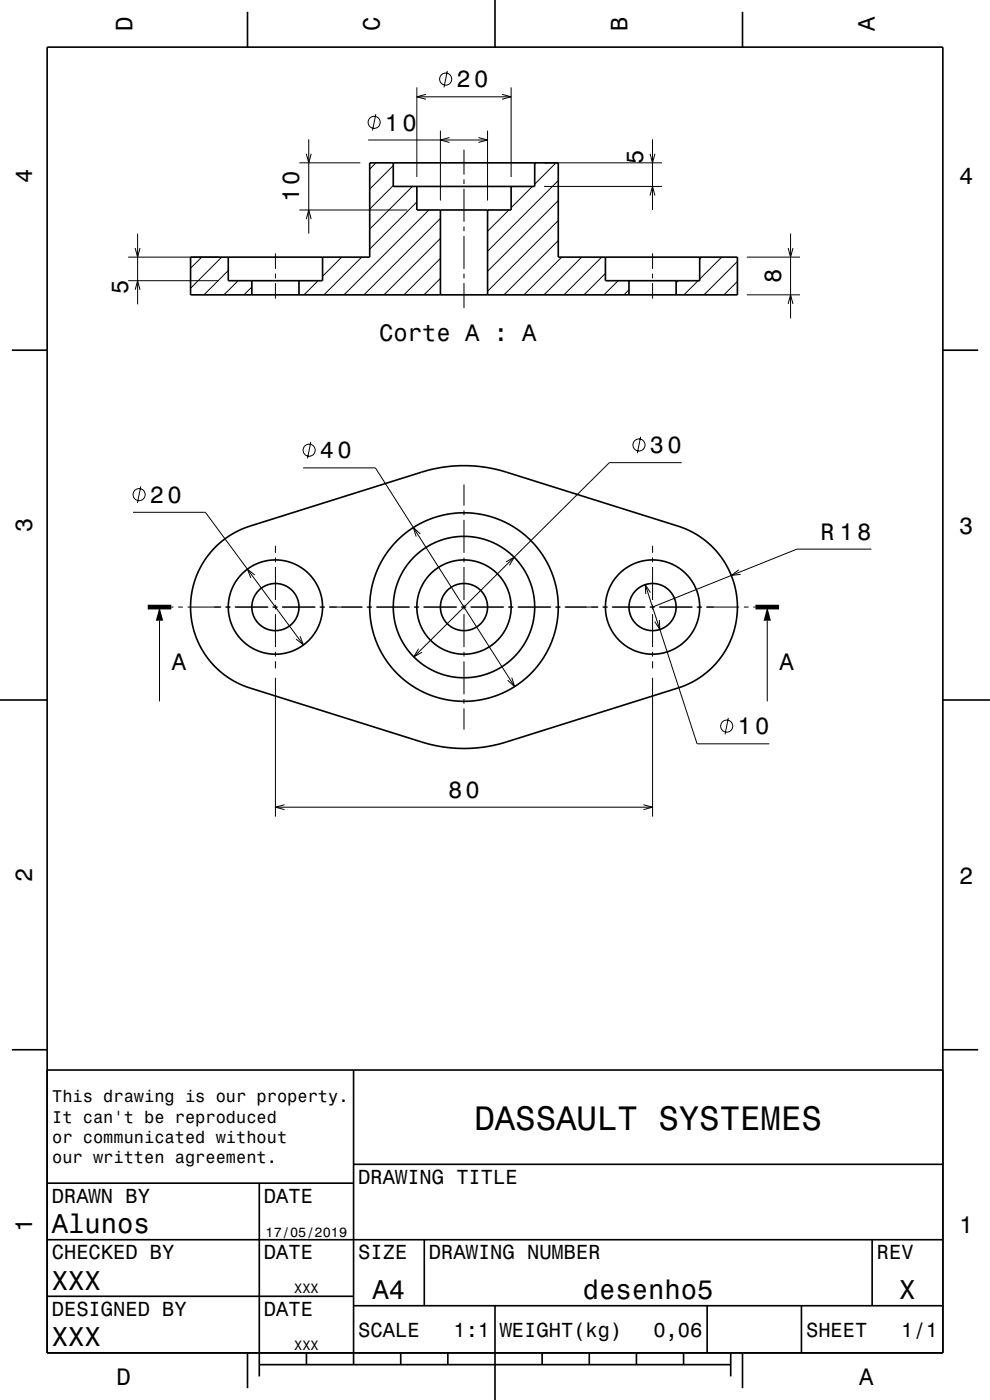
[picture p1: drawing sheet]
<svg xmlns="http://www.w3.org/2000/svg" width="210mm" height="297mm" viewBox="0 0 210 297" stroke-linecap="round" stroke-linejoin="round" font-family="sans-serif">
<g fill="none" stroke="#000" stroke-width=".21">
<path d="M88.4 18.5v19M94.9 15l-.7 3.5M108.4 18.5v19M63.5 34.5h12.9M65 32.6l.5 1.9 .5-1.9M65.5 29.5v20M78.1 29.7h25.3M79.7 24.2l-.7 3.5M79.8 34.5l-1.4 1.4M83.4 39.4l-5 5M83.4 35.1l-5 5M87.5 39.5l-9.1 9.1"/>
<path d="M88.4 20.5h20M90.4 20l-2 .5 2 .6M93.4 27.7v14.8M95.4 29.2l-2 .5 2 .5M98.4 31.8v5.2M98.4 38v1M101.5 29.2l1.9 .5-1.9 .5M103.4 27.7v14.8M106.5 20l1.9 .5-1.9 .6M108.7 39.5l-.3 .3M112.9 39.5l-4.5 4.6M113.7 34.5l-.3 .3"/>
<path d="M115.4 34.5h25M115.4 39.5h25M117.9 34.5l-4.5 4.6M118.4 38.3l-15 15M137.9 32.6l.5 1.9 .5-1.9M138.4 29.5v15M27.2 54.6h19.2M27.2 59.5h19.2M28.7 52.6l.5 2 .5-2M29.2 49.5v15M42.8 54.6l-2.4 2.3M47 54.6l-6.6 6.6"/>
<path d="M48.4 57.4l-5.1 5.1M50.5 59.5l-3 3M58.4 53.7v3.3M58.4 58v1M63.5 44.5h22.9M65 46.5l.5-2 .5 2M67.5 59.5l-3 3M72.5 54.6l-4.1 4M76.7 54.6l-8 7.9M88.4 42.8l-10 10M91 44.5l-18 18M93.4 59.1l-3.5 3.4"/>
<path d="M93.4 54.8l-7.7 7.7M93.4 50.6l-11.9 11.9M93.4 46.3l-16.2 16.2M98.4 40v7M98.4 48v1.1M98.4 50v7M98.4 58v1M103.7 44.5l-.3 .3M107.9 44.5l-4.5 4.6M118.4 51l-11.5 11.5M118.4 46.8l-15 15M118.4 42.5l-15 15"/>
<path d="M119.2 54.6l-8.1 7.9M123.4 54.6l-8 7.9M127.6 54.6l-8 7.9M128.4 58l-4.5 4.5M131.1 59.5l-3 3M137.9 41.5l.5-2 .5 2M138.4 53.7v3.3M138.4 58v1M143.8 59.5l-.4 .5M148.1 59.5l-3 3M148.8 54.6l-.4 .4M153.1 54.6l-4.7 4.6"/>
<path d="M156.4 59.7l-2.8 2.8M156.4 55.5l-7.1 7M158.4 54.6h11.3M167.2 52.6l.5 2 .5-2M167.7 49.5v18M28.7 61.5l.5-2 .5 2M53.4 60.9l-1.6 1.6M58.4 60v3.3M98.4 60v5.3M133.4 61.5l-1 1M138.4 60v3.3M158.4 62.5h11.3"/>
<path d="M167.2 64.5l.5-2 .5 2M64.3 99.3h15.3l29.6 46.4M65.9 93.8l-.7 3.5M135.9 92.7l-.7 3.4M144.6 98.1h-15.3l-41.5 41.3M28.2 108.7h15.4l20.8 28.1M29.9 103.2l-.7 3.5M58.4 115.8v1.5M58.4 118.3v1M89.2 113.3l-1.5-1.4 .6 1.9M98.4 102.8v4.5M98.4 108.3v1"/>
<path d="M98.4 110.3v7M98.4 118.3v1M107.3 119.2l1.8-1-1 1.7M138.4 115.8v1.5M138.4 118.3v1M184.9 116.5h-15.9l-30.6 12.3M33.8 131.7v17.1M36.3 128.8h.5M37.8 128.8h1M39.8 128.8h7.1M47.8 128.8h1.1M49.8 128.8h7.1"/>
<path d="M54 122l-1.5-1.3 .7 1.9M57.8 128.8h1.1M58.4 120.3v7M58.4 128.3v1M58.4 130.3v7M58.4 138.3v1M59.8 128.8h7.1M63.6 135l.8 1.8-1.6-1.2M67.8 128.8h1.1M69.8 128.8h7.1M77.8 128.8h1.1M79.8 128.8h7.1"/>
<path d="M87.8 128.8h1.1M88.8 137.6l-1 1.8 1.7-1M89.8 128.8h7.1M97.8 128.8h1.1M98.4 120.3v7M98.4 128.3v1M98.4 130.3v7M98.4 138.3v1M99.8 128.8h7.1M107.8 128.8h1.1M109.8 128.8h7.1M117.8 128.8h1.1"/>
<path d="M119.8 128.8h7.1M127.8 128.8h1.1M129.8 128.8h7.1M136.9 124l11 33.8h15.3M137.8 128.8h1.1M138 125.7l-1.1-1.7 .1 2M138.4 120.3v7M138.4 128.3v1M138.4 130.3v7M138.4 138.3v1M139.8 128.8h7.1M139.9 131.5l.1 2-1.1-1.6"/>
<path d="M147.8 128.8h1.1M149.8 128.8h7M156.7 120.9l-1.6 1.2 2-.3M157.8 128.8h1M159.8 128.8h.5M162.8 131.7v17.1M58.4 140.3v1.5M58.4 143.8v29.4M98.4 140.3v7M98.4 148.3v1M98.4 150.3v4.5M108.6 143.7l.6 2-1.5-1.4"/>
<path d="M138.4 140.3v1.5M138.4 143.8v29.4M154.5 152.3l-.7 3.5M58.4 171.2h80M60.4 170.7l-2 .5 2 .6M136.5 170.7l1.9 .5-1.9 .6"/>
<circle cx="94.5" cy="16.8" r="1.28"/>
<circle cx="79.4" cy="26" r="1.28"/>
<circle cx="65.6" cy="95.5" r="1.28"/>
<circle cx="135.5" cy="94.4" r="1.28"/>
<circle cx="29.5" cy="104.9" r="1.28"/>
<circle cx="154.2" cy="154" r="1.28"/>
</g>
<g fill="none" stroke="#000" stroke-width=".35">
<path d="M10 10h190v277h-190zM52.5 2.5v7.5M105 0v10M157.5 2.5v7.5M83.4 34.5v5h30v-5M88.4 39.5v5h20v-5M40.4 54.6h38v-20.1h40v20.1h38v7.9h-116zM48.4 54.6v4.9h20v-4.9M53.4 59.5v3M63.4 59.5v3M93.4 44.5v18M103.4 44.5v18"/>
<path d="M128.4 54.6v4.9h20v-4.9M133.4 59.5v3M143.4 59.5v3M2.5 74.3h7.5M200 74.3h7.5M45.6 116.1l1.5-1.3 1.6-1.2 1.8-1 1.8-.7 37.4-11.8 3.1-.8 3.3-.4 3-.1 3.2 .2 4.6 1 36.9 11.6 2 .7 2 1.1 2 1.4 2 1.9 1.7 2.2 1.1 2 .9 2.3 .7 2.6 .2 2.8-.1 2.5-.4 2.2-.8 2.3-1.1 2.3-1.3 1.8-1.7 1.9-1.7 1.5-1.8 1.2-2 1.1-39.6 12.4-2.9 .6-2.5 .3-3.2 .1-3-.3-4.6-1-37-11.6-3.2-1.5-2.8-2-2.6-2.7-1.9-3.2-1.3-3.5-.5-3.5 .2-3.5 1-3.6 1.7-3.4zM0 148.5h10M200 148.5h10M2.5 222.7h7.5M10 227h190M75 227v62.5M200 222.7h7.5"/>
<path d="M10 251h65M55 251v41M75 247h125M10 275h65M10 263h190M75 277h125M90 263v14M105 277v20M150 277v10M170 277v10M185 263v14M52.5 287v7.5"/>
<path d="M55 289.5h100M65 287v2.5M85 287v2.5M95 287v2.5M115 287v2.5M125 287v2.5M135 287v2.5M145 287v2.5M155 287v5M157.5 287v7.5"/>
<circle cx="58.4" cy="128.8" r="10"/>
<circle cx="58.4" cy="128.8" r="5"/>
<circle cx="98.4" cy="128.8" r="5"/>
<circle cx="98.4" cy="128.8" r="15"/>
<circle cx="98.4" cy="128.8" r="20"/>
<circle cx="98.4" cy="128.8" r="10"/>
<circle cx="138.4" cy="128.8" r="10"/>
<circle cx="138.4" cy="128.8" r="5"/>
</g>
<path d="M31.3 128.8h5M160.3 128.8h5" fill="none" stroke="#000" stroke-width="1" stroke-linecap="butt"/>
<g fill="#000">
<path d="M33.8 128.8l.8 2.9h-1.5z" fill-rule="evenodd"/>
<path d="M162.8 128.8l.7 2.9h-1.5z" fill-rule="evenodd"/>
</g>
<text font-size="7.2" x="100.6" y="239.6">DASSAULT SYSTEMES</text>
<g font-size="5.8">
<text x="11" y="261.6">Alunos</text>
<text x="11" y="273.6">XXX</text>
<text x="79" y="275.6">A4</text>
<text x="123.6" y="275.6">desenho5</text>
<text x="190.8" y="275.6">X</text>
<text x="11" y="285.6">XXX</text>
</g>
<g font-size="5">
<text x="28.1" y="6.5" transform="rotate(-90 28.1 6.5)">D</text>
<text x="80.6" y="6.5" transform="rotate(-90 80.6 6.5)">C</text>
<text x="133.1" y="6.5" transform="rotate(-90 133.1 6.5)">B</text>
<text x="185.6" y="6.5" transform="rotate(-90 185.6 6.5)">A</text>
<text x="96.8" y="18.5">20</text>
<text x="81.7" y="27.7">10</text>
<text x="136.4" y="34.9" transform="rotate(-90 136.4 34.9)">5</text>
<text x="6.8" y="38.7" transform="rotate(-90 6.8 38.7)">4</text>
<text x="203.5" y="39">4</text>
<text x="63.5" y="42.9" transform="rotate(-90 63.5 42.9)">10</text>
<text x="27.2" y="62.4" transform="rotate(-90 27.2 62.4)">5</text>
<text x="165.7" y="60.1" transform="rotate(-90 165.7 60.1)">8</text>
<text x="80.4" y="72.4">Corte A : A</text>
<text x="67.9" y="97.3">40</text>
<text x="137.8" y="96.1">30</text>
<text x="31.8" y="106.7">20</text>
<text x="6.8" y="112.9" transform="rotate(-90 6.8 112.9)">3</text>
<text x="203.5" y="113.2">3</text>
<text x="174" y="114.5">R 18</text>
<text x="36.5" y="142.1">A</text>
<text x="165.4" y="142.1">A</text>
<text x="156.4" y="155.8">10</text>
<text x="95" y="169.2">80</text>
<text x="6.8" y="187.1" transform="rotate(-90 6.8 187.1)">2</text>
<text x="203.5" y="187.4">2</text>
<text x="6.8" y="261.3" transform="rotate(-90 6.8 261.3)">1</text>
<text x="203.5" y="261.6">1</text>
<text x="24.7" y="293.8">D</text>
<text x="182.2" y="293.8">A</text>
</g>
<g font-size="4.3">
<text x="76" y="251.2">DRAWING TITLE</text>
<text x="11" y="255.2">DRAWN BY</text>
<text x="56" y="255.2">DATE</text>
<text x="11" y="267.2">CHECKED BY</text>
<text x="56" y="267.2">DATE</text>
<text x="76" y="267.2">SIZE</text>
<text x="91" y="267.2">DRAWING NUMBER</text>
<text x="186" y="267.2">REV</text>
<text x="11" y="279.2">DESIGNED BY</text>
<text x="56" y="279.2">DATE</text>
<text x="76" y="283.6">SCALE</text>
<text x="96.2" y="283.6">1:1</text>
<text x="106" y="283.6">WEIGHT(kg)</text>
<text x="138.6" y="283.6">0,06</text>
<text x="171" y="283.6">SHEET</text>
<text x="191.2" y="283.6">1/1</text>
</g>
<g font-size="3.6">
<text x="11.1" y="233.8">This drawing is our property.</text>
<text x="11.1" y="238.1">It can't be reproduced</text>
<text x="11.1" y="242.5">or communicated without</text>
<text x="11.1" y="246.8">our written agreement.</text>
</g>
<g font-size="2.9">
<text x="56.3" y="262.3">17/05/2019</text>
<text x="62.4" y="274.3">XXX</text>
<text x="62.4" y="286.3">XXX</text>
</g>
</svg>
